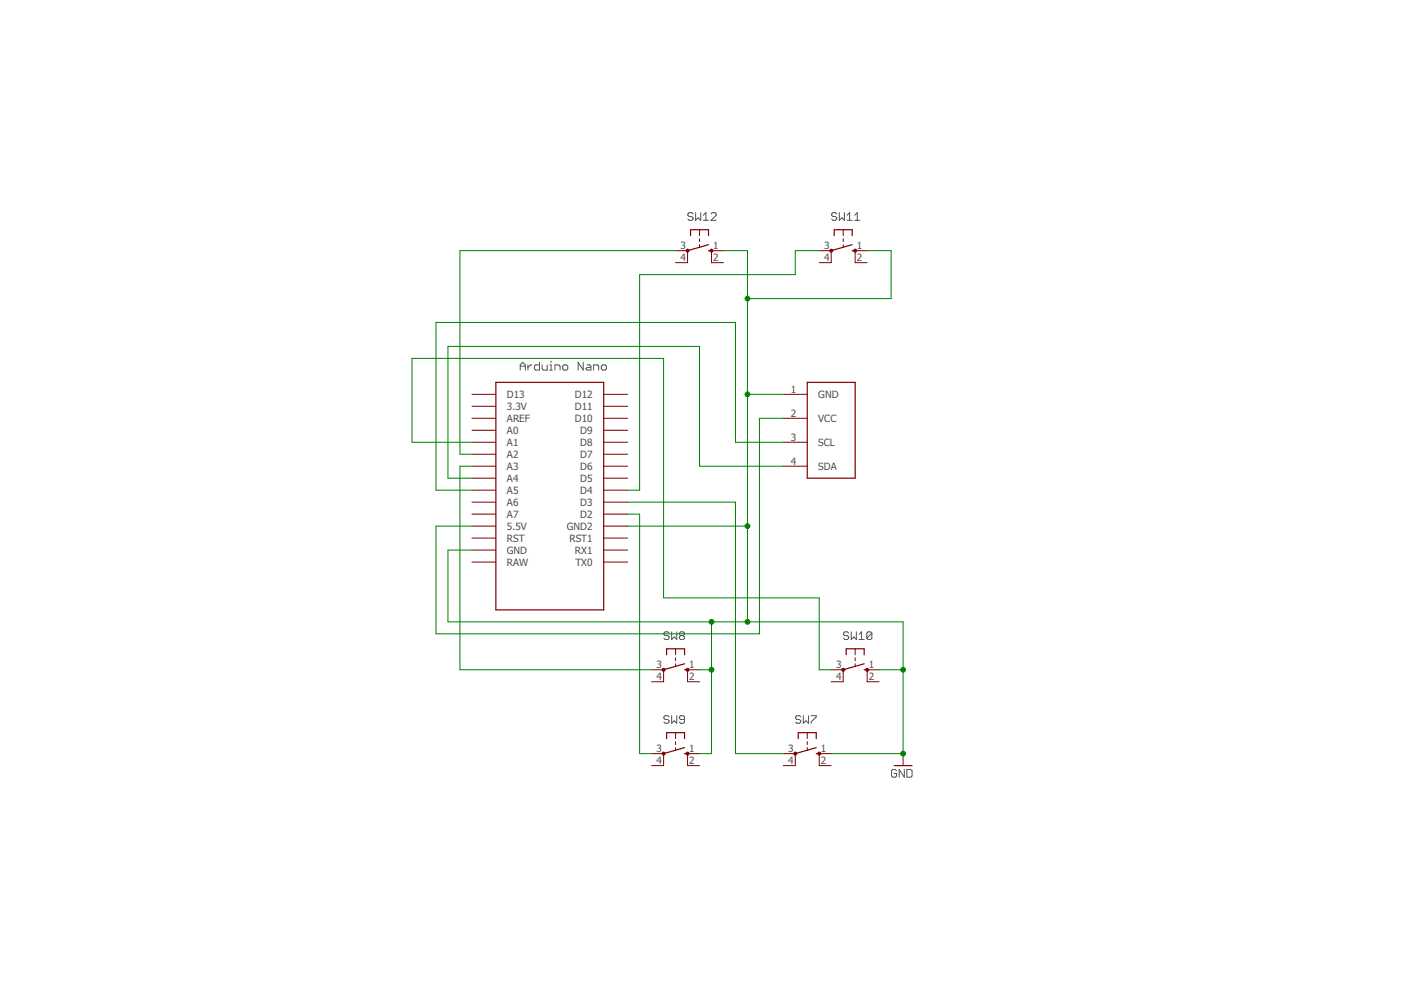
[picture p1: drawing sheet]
<svg xmlns="http://www.w3.org/2000/svg" width="297mm" height="210mm" viewBox="0 0 297 210" stroke-linecap="round" stroke-linejoin="round" font-family="sans-serif">
<g fill="none" stroke="#505050" stroke-width=".21">
<path d="M146.9 45.4l-.2-.3h-.6l-.3 .3v.2l.3 .3h.6l.2 .3v.2l-.2 .3h-.6l-.3-.3M147.5 45.1v1.6l.5-.5 .6 .5v-1.6M149.1 46.7h1.1M149.1 45.6l.6-.5v1.6M150.7 45.4l.3-.3h.6l.2 .3v.2l-1.1 1.1h1.1M177.4 45.4l-.3-.3h-.5l-.3 .3v.2l.3 .3h.5l.3 .3v.2l-.3 .3h-.5l-.3-.3M177.9 45.1v1.6l.6-.5 .5 .5v-1.6M179.6 46.7h1.1M179.6 45.6l.5-.5v1.6M181.2 46.7h1.1M181.2 45.6l.6-.5v1.6M110.3 78.5v-1.1l.5-.6 .6 .6v1.1"/>
<path d="M110.3 77.6h1.1M111.9 77.4v1.1M112.8 77.4h-.3l-.6 .5M114.4 76.8v1.7h-.8l-.3-.3v-.6l.3-.2h.8M114.9 77.4v.8l.3 .3h.8v-1.1M116.6 77.4h.2v1.1M116.6 78.5h.5M116.8 76.6v.2M117.7 78.5v-1.1h.8l.2 .2v.9M119.6 77.4h.5l.3 .2v.6l-.3 .3h-.5l-.3-.3v-.6zM123.7 76.8v1.7l-1.1-1.7v1.7M124.5 77.4h.5l.3 .2v.9h-.8l-.3-.3 .3-.3h.8"/>
<path d="M125.8 78.5v-1.1h.9l.2 .2v.9M127.7 77.4h.6l.3 .2v.6l-.3 .3h-.6l-.2-.3v-.6zM141.9 134.2l-.3-.2h-.6l-.2 .2v.3l.2 .3h.6l.3 .2v.3l-.3 .3h-.6l-.2-.3M142.4 134v1.6l.5-.6 .6 .6v-1.6M144.3 134.8l-.3-.3v-.3l.3-.2h.5l.3 .2v.3l-.3 .3M144.3 134.8h.5M144.3 134.8l-.3 .2v.3l.3 .3h.5l.3-.3v-.3l-.3-.2M179.9 134.2l-.2-.2h-.6l-.2 .2v.3l.2 .3h.6l.2 .2v.3l-.2 .3h-.6l-.2-.3M180.5 134v1.6l.5-.6 .6 .6v-1.6M182.1 135.6h1.1M182.1 134.5l.6-.5v1.6M184.8 134.2l-.2-.2h-.6l-.2 .2v1.1"/>
<path d="M184.8 134.2v1.1l-.2 .3h-.6l-.2-.3M184.8 134.2l-1 1.1M141.9 152l-.3-.3h-.6l-.2 .3v.3l.2 .2h.6l.3 .3v.3l-.3 .3h-.6l-.2-.3M142.4 151.7v1.7l.5-.6 .6 .6v-1.7M145.1 152.5h-.8l-.3-.2v-.3l.3-.3h.5l.3 .3v1.1l-.3 .3h-.5l-.3-.3M169.8 152l-.3-.3h-.5l-.3 .3v.3l.3 .2h.5l.3 .3v.3l-.3 .3h-.5l-.3-.3M170.3 151.7v1.7l.6-.6 .5 .6v-1.7M172 151.7h1.1v.3l-1.1 1.1v.3M190.1 163.4l-.3-.2h-.5l-.3 .2v1.1l.3 .3h.5l.3-.3v-.5h-.6M191.7 163.2v1.6l-1.1-1.6v1.6M192.3 163.2h.8l.3 .2v1.1l-.3 .3h-.8z"/>
</g>
<g fill="none" stroke="#800000" stroke-width=".21">
<path d="M143.2 53.1h2.6v2.6h-2.6M148.3 48.7v1.3M148.3 50.6v.6M148.3 51.9v.6M153.4 53.1h-2.5v2.6h2.5M173.7 53.1h2.5v2.6h-2.5M178.8 48.7v1.3M178.8 50.6v.6M178.8 51.9v.6M183.9 53.1h-2.6v2.6h2.6M100.1 86.1h5M100.1 88.7h5"/>
<path d="M100.1 98.8h5M100.1 96.3h5M100.1 93.8h5M100.1 91.2h5M100.1 83.6h5M128 86.1h5.1M128 88.7h5.1M128 98.8h5.1M128 96.3h5.1M128 93.8h5.1M128 91.2h5.1M128 83.6h5.1"/>
<path d="M166.1 88.7h5.1M166.1 98.8h5.1M166.1 93.8h5.1M166.1 83.6h5.1M100.1 119.2h5M100.1 116.6h5M100.1 114.1h5M100.1 111.5h5M100.1 109h5M100.1 106.5h5M100.1 103.9h5M100.1 101.4h5"/>
<path d="M128 119.2h5.1M128 116.6h5.1M128 114.1h5.1M128 111.5h5.1M128 109h5.1M128 106.5h5.1M128 103.9h5.1M128 101.4h5.1M143.2 137.6v1.2M143.2 139.5v.6M181.3 137.6v1.2M181.3 139.5v.6"/>
<path d="M138.2 159.8h2.5v2.5h-2.5M138.2 142h2.5v2.5h-2.5M143.2 140.7v.7M143.2 155.3v1.3M143.2 157.2v.7M143.2 158.5v.7M148.3 159.8h-2.5v2.5h2.5M148.3 142h-2.5v2.5h2.5M166.1 159.8h2.5v2.5h-2.5M171.2 155.3v1.3M171.2 157.2v.7M171.2 158.5v.7"/>
<path d="M176.2 159.8h-2.5v2.5h2.5M176.2 142h2.6v2.5h-2.6M181.3 140.7v.7M186.4 142h-2.5v2.5h2.5M191.5 159.8v2.5"/>
</g>
<g fill="none" stroke="#800000" stroke-width=".25">
<path d="M146.4 50v-1.3h3.8v1.3M150.2 53.1h.7M150.2 51.9l-4.4 1.2M176.9 50v-1.3h3.8v1.3M180.7 53.1h.6M180.7 51.9l-4.5 1.2M105.1 81.1h22.9v48.2h-22.9zM171.2 81.1h10.1v20.3h-10.1zM141.3 138.8v-1.2h3.8v1.2M179.4 138.8v-1.2h3.8v1.2M141.3 156.6v-1.3h3.8v1.3M145.1 159.8h.7"/>
<path d="M145.1 142h.7M145.1 140.7l-4.4 1.3M145.1 158.5l-4.4 1.3M169.2 156.6v-1.3h3.9v1.3M173.1 159.8h.6M173.1 158.5l-4.5 1.3M183.2 142h.7M183.2 140.7l-4.4 1.3M189.6 162.3h3.8"/>
</g>
<g fill="#800000" stroke="#800000" stroke-width=".21">
<circle cx="168.6" cy="159.8" r=".33"/>
<circle cx="173.7" cy="159.8" r=".33"/>
<circle cx="140.7" cy="142" r=".33"/>
<circle cx="145.8" cy="142" r=".33"/>
<circle cx="140.7" cy="159.8" r=".33"/>
<circle cx="145.8" cy="159.8" r=".33"/>
<circle cx="178.8" cy="142" r=".32"/>
<circle cx="183.9" cy="142" r=".32"/>
<circle cx="176.2" cy="53.1" r=".33"/>
<circle cx="181.3" cy="53.1" r=".33"/>
<circle cx="145.8" cy="53.1" r=".33"/>
<circle cx="150.9" cy="53.1" r=".33"/>
</g>
<g fill="none" stroke="#008000" stroke-width=".21">
<path d="M143.2 53.1h-45.7v43.2h2.6M153.4 53.1h5.1v78.7M173.7 53.1h-5.1v5.1h-33v45.7h-2.5M183.9 53.1h5v10.2h-30.4M100.1 93.8h-12.7v-17.8h53.3v50.8h33v15.2h2.5M100.1 98.8h-2.6v43.2h40.7M158.5 83.6h7.6M166.1 93.8h-10.2v-25.4h-63.5v35.5h7.7M166.1 88.7h-5.1v45.7h-68.6v-22.9h7.7M166.1 98.8h-17.8v-25.4h-53.3v28h5.1M100.1 116.6h-5.1v15.2h96.5v28h-15.3M133.1 106.5h22.8v53.3h10.2"/>
<path d="M133.1 111.5h25.4M133.1 109h2.5v50.8h2.6M150.9 131.8v28h-2.6M148.3 142h2.6M186.4 142h5.1"/>
</g>
<g fill="#008000" stroke="#008000" stroke-width=".21">
<circle cx="158.5" cy="111.5" r=".51"/>
<circle cx="158.5" cy="131.8" r=".51"/>
<circle cx="158.5" cy="63.3" r=".51"/>
<circle cx="150.9" cy="131.8" r=".51"/>
<circle cx="150.9" cy="142" r=".51"/>
<circle cx="191.5" cy="142" r=".51"/>
<circle cx="191.5" cy="159.8" r=".51"/>
<circle cx="158.5" cy="83.6" r=".51"/>
</g>
<g font-size="2.1" fill="#505050">
<text x="144.2" y="52.8">3</text>
<text x="151.2" y="52.8">1</text>
<text x="174.7" y="52.8">3</text>
<text x="181.7" y="52.8">1</text>
<text x="144.2" y="55.3">4</text>
<text x="151.2" y="55.3">2</text>
<text x="174.7" y="55.3">4</text>
<text x="181.7" y="55.3">2</text>
<text x="167.7" y="83.3">1</text>
<text x="107.5" y="86.9">3.3V</text>
<text x="107.5" y="89.5">AREF</text>
<text x="107.5" y="84.4">D13</text>
<text x="121.9" y="84.4">D12</text>
<text x="121.9" y="86.9">D11</text>
<text x="121.9" y="89.5">D10</text>
<text x="167.7" y="88.3">2</text>
<text x="173.5" y="84.4">GND</text>
<text x="173.5" y="89.5">VCC</text>
<text x="107.5" y="94.5">A1</text>
<text x="107.5" y="92">A0</text>
<text x="123" y="94.5">D8</text>
<text x="123" y="92">D9</text>
<text x="167.7" y="93.4">3</text>
<text x="173.5" y="94.5">SCL</text>
<text x="107.5" y="99.6">A3</text>
<text x="107.5" y="97.1">A2</text>
<text x="123" y="99.6">D6</text>
<text x="123" y="97.1">D7</text>
<text x="167.7" y="98.5">4</text>
<text x="173.5" y="99.6">SDA</text>
<text x="107.5" y="107.2">A6</text>
<text x="107.5" y="104.7">A5</text>
<text x="107.5" y="102.1">A4</text>
<text x="123" y="107.2">D3</text>
<text x="123" y="104.7">D4</text>
<text x="123" y="102.1">D5</text>
<text x="107.5" y="112.3">5.5V</text>
<text x="107.5" y="109.8">A7</text>
<text x="120.2" y="112.3">GND2</text>
<text x="123" y="109.8">D2</text>
<text x="107.5" y="119.9">RAW</text>
<text x="107.5" y="117.4">GND</text>
<text x="107.5" y="114.8">RST</text>
<text x="120.7" y="114.8">RST1</text>
<text x="121.9" y="117.4">RX1</text>
<text x="122" y="119.9">TX0</text>
<text x="139.2" y="141.7">3</text>
<text x="146.1" y="141.7">1</text>
<text x="177.3" y="141.7">3</text>
<text x="184.2" y="141.7">1</text>
<text x="139.2" y="144.2">4</text>
<text x="146.1" y="144.2">2</text>
<text x="177.3" y="144.2">4</text>
<text x="184.2" y="144.2">2</text>
<text x="139.2" y="159.4">3</text>
<text x="139.2" y="162">4</text>
<text x="146.1" y="159.4">1</text>
<text x="146.1" y="162">2</text>
<text x="167.1" y="159.4">3</text>
<text x="167.1" y="162">4</text>
<text x="174.1" y="159.4">1</text>
<text x="174.1" y="162">2</text>
</g>
</svg>
